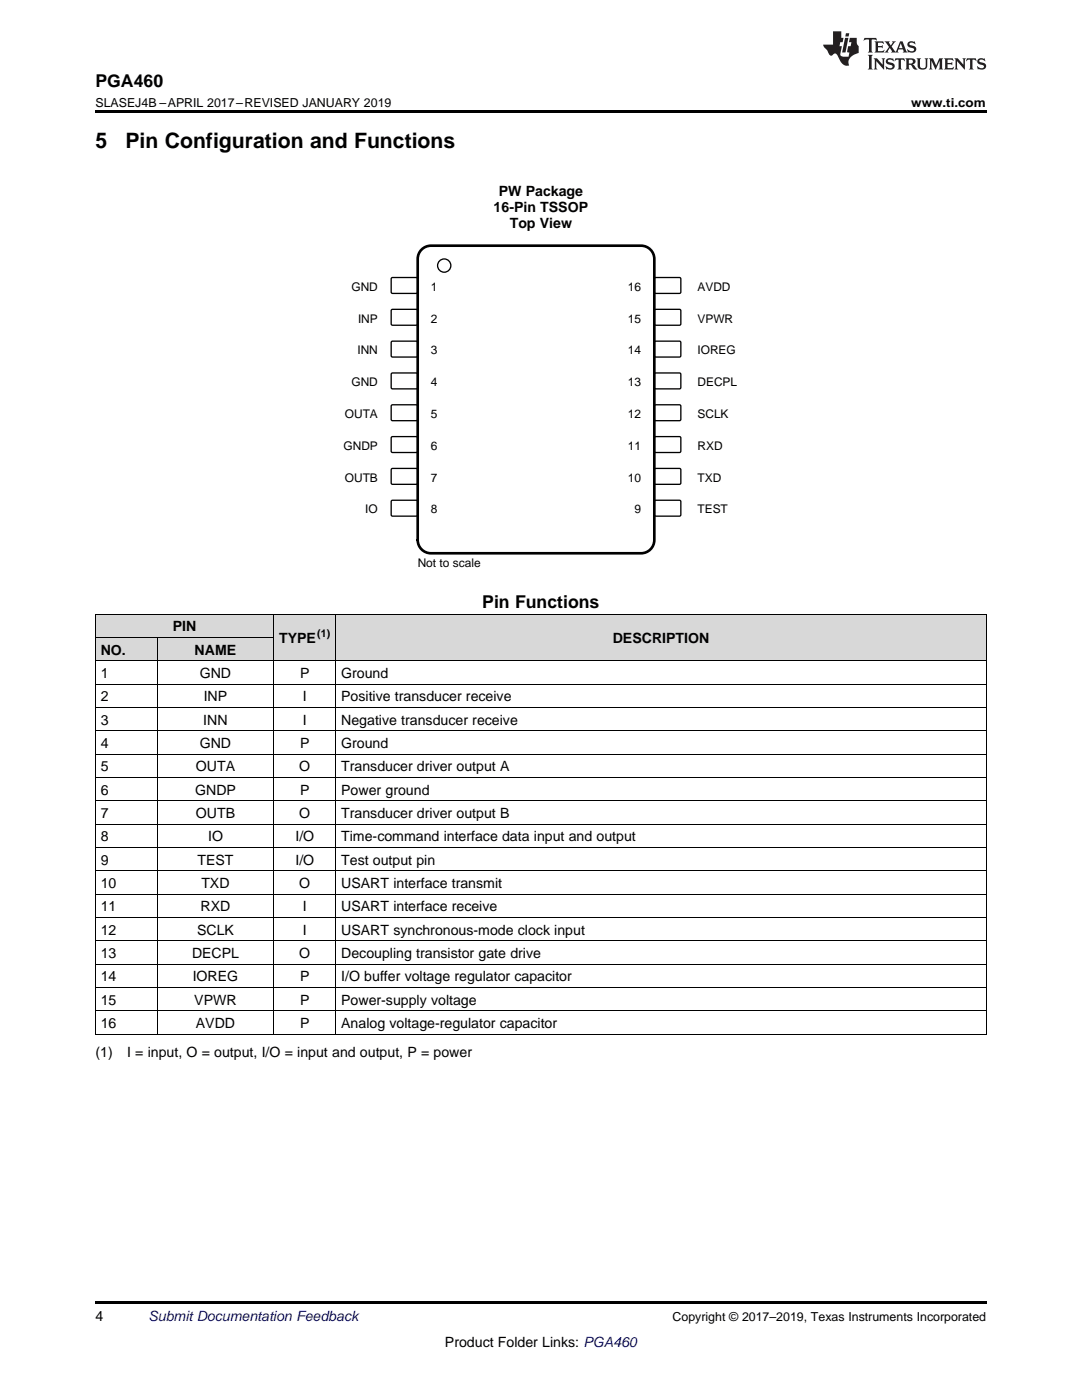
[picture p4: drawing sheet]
<svg xmlns="http://www.w3.org/2000/svg" width="216mm" height="279mm" viewBox="0 0 216 279" stroke-linecap="round" stroke-linejoin="round" font-family="sans-serif">
<g fill="#d8d8d8">
<path d="M54.6 122.6h12.4v9.3h-12.4z"/>
<path d="M67 122.6h129.8v9.3h-129.8z"/>
<path d="M19 127.3h12.5v4.6h-12.5z"/>
<path d="M31.5 127.3h23.1v4.6h-23.1z"/>
<path d="M19 122.6h12.5v4.7h-12.5z"/>
<path d="M31.5 122.6h23.1v4.7h-23.1z"/>
</g>
<path d="M19 206.4h.2zM54.5 206.4h.1zM66.9 206.4h.1zM196.7 206.4h.1zM19 259.7h177.8v.5h-177.8z" fill="#000"/>
<g fill="none" stroke="#000" stroke-width=".2">
<path d="M19 122.6h177.8v83.8M19 136.5h177.8M19 131.9h177.8M19 127.2h35.6M19.1 122.6v83.8M31.4 127.2v79.2M54.6 122.6v83.8M67 122.6v83.8M19 159.8h177.8M19 155.2h177.8M19 150.5h177.8M19 145.9h177.8"/>
<path d="M19 141.2h177.8M19 178.5h177.8M19 173.8h177.8M19 169.1h177.8M19 164.5h177.8M19 197.1h177.8M19 192.4h177.8M19 187.8h177.8M19 183.1h177.8M19 206.4h177.8M19 201.7h177.8"/>
</g>
<path d="M78.1 55.5l.2-.1h4.9l.1 .2v2.8l-.2 .2-4.9-.1-.1-.2z" fill-rule="evenodd" fill="#fff"/>
<path d="M78.1 55.5l.2-.1h4.9l.1 .2v2.8l-.2 .2-4.9-.1-.1-.2z" fill="none" stroke="#000" stroke-width=".26"/>
<path d="M130.6 55.5l.2-.1h4.9l.2 .2-.1 2.8-.2 .2-4.9-.1-.1-.2z" fill-rule="evenodd" fill="#fff"/>
<path d="M130.6 55.5l.2-.1h4.9l.2 .2-.1 2.8-.2 .2-4.9-.1-.1-.2z" fill="none" stroke="#000" stroke-width=".26"/>
<path d="M78.1 61.9l.2-.2 4.9 .1 .1 .2v2.8l-.2 .1h-4.9l-.1-.3z" fill-rule="evenodd" fill="#fff"/>
<path d="M78.1 61.9l.2-.2 4.9 .1 .1 .2v2.8l-.2 .1h-4.9l-.1-.3z" fill="none" stroke="#000" stroke-width=".26"/>
<path d="M130.6 61.9l.2-.2 4.9 .1 .2 .2-.1 2.8-.2 .1h-4.9l-.1-.3z" fill-rule="evenodd" fill="#fff"/>
<path d="M130.6 61.9l.2-.2 4.9 .1 .2 .2-.1 2.8-.2 .1h-4.9l-.1-.3z" fill="none" stroke="#000" stroke-width=".26"/>
<path d="M78.1 68.2l.2-.1h4.9l.1 .2v2.8l-.2 .2-4.9-.1-.1-.2z" fill-rule="evenodd" fill="#fff"/>
<path d="M78.1 68.2l.2-.1h4.9l.1 .2v2.8l-.2 .2-4.9-.1-.1-.2z" fill="none" stroke="#000" stroke-width=".26"/>
<path d="M130.6 68.2l.2-.1h4.9l.2 .2-.1 2.8-.2 .2-4.9-.1-.1-.2z" fill-rule="evenodd" fill="#fff"/>
<path d="M130.6 68.2l.2-.1h4.9l.2 .2-.1 2.8-.2 .2-4.9-.1-.1-.2z" fill="none" stroke="#000" stroke-width=".26"/>
<path d="M78.1 74.6l.2-.2 4.9 .1 .1 .2v2.8l-.2 .1h-4.9l-.1-.3z" fill-rule="evenodd" fill="#fff"/>
<path d="M78.1 74.6l.2-.2 4.9 .1 .1 .2v2.8l-.2 .1h-4.9l-.1-.3z" fill="none" stroke="#000" stroke-width=".26"/>
<path d="M130.6 74.6l.2-.2 4.9 .1 .2 .2-.1 2.8-.2 .1h-4.9l-.1-.3z" fill-rule="evenodd" fill="#fff"/>
<path d="M130.6 74.6l.2-.2 4.9 .1 .2 .2-.1 2.8-.2 .1h-4.9l-.1-.3z" fill="none" stroke="#000" stroke-width=".26"/>
<path d="M78.1 80.9l.2-.1h4.9l.1 .2v2.8l-.2 .2-4.9-.1-.1-.2z" fill-rule="evenodd" fill="#fff"/>
<path d="M78.1 80.9l.2-.1h4.9l.1 .2v2.8l-.2 .2-4.9-.1-.1-.2z" fill="none" stroke="#000" stroke-width=".26"/>
<path d="M130.6 80.9l.2-.1h4.9l.2 .2-.1 2.8-.2 .2-4.9-.1-.1-.2z" fill-rule="evenodd" fill="#fff"/>
<path d="M130.6 80.9l.2-.1h4.9l.2 .2-.1 2.8-.2 .2-4.9-.1-.1-.2z" fill="none" stroke="#000" stroke-width=".26"/>
<path d="M78.1 87.3l.2-.2 4.9 .1 .1 .2v2.8l-.2 .1h-4.9l-.1-.3z" fill-rule="evenodd" fill="#fff"/>
<path d="M78.1 87.3l.2-.2 4.9 .1 .1 .2v2.8l-.2 .1h-4.9l-.1-.3z" fill="none" stroke="#000" stroke-width=".26"/>
<path d="M130.6 87.3l.2-.2 4.9 .1 .2 .2-.1 2.8-.2 .1h-4.9l-.1-.3z" fill-rule="evenodd" fill="#fff"/>
<path d="M130.6 87.3l.2-.2 4.9 .1 .2 .2-.1 2.8-.2 .1h-4.9l-.1-.3z" fill="none" stroke="#000" stroke-width=".26"/>
<path d="M78.1 93.6l.2-.1h4.9l.1 .2v2.8l-.2 .2-4.9-.1-.1-.2z" fill-rule="evenodd" fill="#fff"/>
<path d="M78.1 93.6l.2-.1h4.9l.1 .2v2.8l-.2 .2-4.9-.1-.1-.2z" fill="none" stroke="#000" stroke-width=".26"/>
<path d="M130.6 93.6l.2-.1h4.9l.2 .2-.1 2.8-.2 .2-4.9-.1-.1-.2z" fill-rule="evenodd" fill="#fff"/>
<path d="M130.6 93.6l.2-.1h4.9l.2 .2-.1 2.8-.2 .2-4.9-.1-.1-.2z" fill="none" stroke="#000" stroke-width=".26"/>
<path d="M78.1 100l.2-.2 4.9 .1 .1 .2v2.8l-.2 .1h-4.9l-.1-.3z" fill-rule="evenodd" fill="#fff"/>
<path d="M78.1 100l.2-.2 4.9 .1 .1 .2v2.8l-.2 .1h-4.9l-.1-.3z" fill="none" stroke="#000" stroke-width=".26"/>
<path d="M130.6 100l.2-.2 4.9 .1 .2 .2-.1 2.8-.2 .1h-4.9l-.1-.3z" fill-rule="evenodd" fill="#fff"/>
<g fill="none" stroke="#000" stroke-width=".26">
<path d="M130.6 100l.2-.2 4.9 .1 .2 .2-.1 2.8-.2 .1h-4.9l-.1-.3z"/>
<circle cx="88.6" cy="53" r="1.32"/>
</g>
<path d="M84.3 49.6l1.1-.5 .6-.1h41.9a2.64 2.64 0 0 1 2.7 2.7v56.1a2.64 2.64 0 0 1-2.7 2.6h-41.9a2.64 2.64 0 0 1-2.7-2.6v-56.1a2.64 2.64 0 0 1 1-2.1z" fill="none" stroke="#000" stroke-width=".53"/>
<path d="M19 22h177.8v.5h-177.8z" fill="#000"/>
<g fill="#231f20">
<path d="M172.5 7.6l-.1 .5 .4-.2h.6v.1v2.1l-.2 .4h.9l-.2-.4v-2.1l.1-.1h.5l.5 .2-.2-.5zM174.5 8.3l.2 .3v1.5l-.2 .4h1.8l.2-.6a1.04 1.04 0 0 1-1.3 .2v-.7h.6l.3 .2v-.6l-.3 .2h-.6v-.6l.8-.1 .4 .3-.2-.5zM176.5 8.3l.9 1.1-.9 1.1h.8l-.2-.2 .4-.7 .5 .7-.2 .2h1.5l-.2-.2 .2-.4h.9l.1 .4-.2 .2h1l-.3-.3-.7-1.9h-.5l-.9 2-.8-1 .9-1h-.8l.1 .3-.4 .5-.3-.6 .1-.2zM179.7 8.6l.4 1h-.7zM181.3 8.4a.63 .63 0 0 0-.2 .7 .63 .63 0 0 0 .6 .4l.6 .2 .1 .2a.75 .75 0 0 1-.7 .4 .75 .75 0 0 1-.6-.5l.1 .7 .1-.1a1.11 1.11 0 0 0 1.5-.6 1.13 1.13 0 0 0-1.2-.8l-.1-.4a1.04 1.04 0 0 1 1.2 .2l-.2-.5-.2 .1-.4-.2zM173.2 10.9l.2 .4v2.2l-.2 .4h1l-.3-.4v-2.2l.3-.4zM174.3 11.6l.3 .4v1.5l-.3 .4h.8l-.2-.4v-1.3l1.5 1.7v-1.9l.2-.4h-.7l.2 .4v.9l-1.1-1.3zM177 11.8a.62 .62 0 0 0-.2 .7 .62 .62 0 0 0 .6 .4l.6 .1 .1 .3a.76 .76 0 0 1-.7 .3 .76 .76 0 0 1-.7-.4l.2 .7 .1-.1a1.11 1.11 0 0 0 1.5-.6 1.13 1.13 0 0 0-1.2-.8l-.1-.4a1.04 1.04 0 0 1 1.2 .2l-.2-.6-.2 .1-.5-.1zM178.7 11.6l-.2 .6a.61 .61 0 0 1 .8-.3v1.6l-.2 .4h.9l-.2-.4v-1.6a.63 .63 0 0 1 .7 .3l-.1-.6zM180.6 11.6l.3 .4v1.5l-.3 .4h1l-.2-.2-.1-.8 .6 .2a.76 .76 0 0 0 1.2 .7l-1-1a.58 .58 0 0 0 .6-.5 .58 .58 0 0 0-.5-.6zM181.4 11.9h.1a.45 .45 0 0 1 .5 .1 .45 .45 0 0 1 .1 .5l-.8 .2zM182.9 11.6l.2 .2a2.17 2.17 0 0 0 .3 1.9 .99 .99 0 0 0 1.6-.6v-1.1l.2-.4h-.7l.2 .2a1.92 1.92 0 0 1-.2 1.8 .6 .6 0 0 1-.9-.5v-1.1l.2-.4zM185.4 11.6l.2 .4v1.5l-.2 .4h.7l-.2-.4v-1.4l.8 1.8 .8-1.8v1.4l-.2 .4h.9l-.2-.4v-1.5l.2-.4h-.8l-.6 1.5-.6-1.5zM188.4 11.6l.2 .4v1.5l-.2 .4h1.8l.1-.6a1.04 1.04 0 0 1-1.2 .1v-.6h.5l.4 .2v-.6l-.4 .2h-.5v-.7h.8l.3 .3-.1-.6zM190.5 11.6l.2 .4v1.5l-.2 .4h.7l-.2-.4v-1.3l1.5 1.7v-1.9l.2-.4h-.7l.2 .4v.9l-1.1-1.3zM192.9 11.6l-.1 .6a.61 .61 0 0 1 .7-.3l.1 1.6-.3 .4h1l-.3-.4 .1-1.6a.63 .63 0 0 1 .7 .3l-.1-.6zM195.2 11.8a.62 .62 0 0 0-.2 .7 .62 .62 0 0 0 .6 .4l.6 .1 .1 .3a.76 .76 0 0 1-.7 .3 .76 .76 0 0 1-.6-.4l.1 .7 .1-.1a1.11 1.11 0 0 0 1.6-.6 1.13 1.13 0 0 0-1.3-.8l-.1-.4a1.04 1.04 0 0 1 1.2 .2l-.1-.6-.2 .1-.5-.1z"/>
<path d="M166.2 6.3v2.6h-1.9v.4l.8 .9a.91 .91 0 0 0 1 .8 .56 .56 0 0 1 .5-.3 .56 .56 0 0 1 .5 .3l.4 .8a1.53 1.53 0 0 0 1.9 1.2 1.54 1.54 0 0 1 1-2.1l.9-.3v-1.4a1.52 1.52 0 0 1-.4-1.6h-1.3l-.2 .8h.5l-.2 .8h-.5l-.1 1v.2l.4 .1-.2 .8a1.93 1.93 0 0 1-1.6-.3l.3-1.8h-.5l.2-.8h.4l.2-.8h-.4v-1.3zM168.6 7.6l-.6 2.9h.7l.6-2.9zM168.8 6.6l-.1 .7h.6l.2-.7z"/>
</g>
<g font-size="4.2">
<text x="19" y="29.6">5</text>
<text x="25" y="29.6">Pin Configuration and Functions</text>
</g>
<g font-size="3.5">
<text x="19" y="17.3">PGA460</text>
<text x="96.2" y="121.4">Pin Functions</text>
</g>
<g font-size="2.8">
<text x="99.5" y="39.2">PW Package</text>
<text x="98.5" y="42.3">16-Pin TSSOP</text>
<text x="101.7" y="45.5">Top View</text>
<text x="20.1" y="130.7">NO.</text>
<text x="34.5" y="126">PIN</text>
<text x="38.8" y="130.7">NAME</text>
<text x="55.7" y="128.3">TYPE</text>
<text x="122.3" y="128.3">DESCRIPTION</text>
<text x="20.1" y="135.3">1</text>
<text x="39.9" y="135.3">GND</text>
<text x="59.9" y="135.3">P</text>
<text x="68.1" y="135.3">Ground</text>
<text x="20.1" y="140">2</text>
<text x="40.6" y="140">INP</text>
<text x="60.4" y="140">I</text>
<text x="68.1" y="140">Positive transducer receive</text>
<text x="20.1" y="144.6">3</text>
<text x="20.1" y="149.3">4</text>
<text x="39.9" y="149.3">GND</text>
<text x="40.6" y="144.6">INN</text>
<text x="59.9" y="149.3">P</text>
<text x="60.4" y="144.6">I</text>
<text x="68.1" y="144.6">Negative transducer receive</text>
<text x="68.1" y="149.3">Ground</text>
<text x="20.1" y="154">5</text>
<text x="39.1" y="154">OUTA</text>
<text x="59.7" y="154">O</text>
<text x="68.1" y="154">Transducer driver output A</text>
<text x="20.1" y="158.6">6</text>
<text x="38.9" y="158.6">GNDP</text>
<text x="59.9" y="158.6">P</text>
<text x="68.1" y="158.6">Power ground</text>
<text x="20.1" y="163.3">7</text>
<text x="20.1" y="167.9">8</text>
<text x="39.1" y="163.3">OUTB</text>
<text x="41.5" y="167.9">IO</text>
<text x="58.9" y="167.9">I/O</text>
<text x="59.7" y="163.3">O</text>
<text x="68.1" y="163.3">Transducer driver output B</text>
<text x="68.1" y="167.9">Time-command interface data input and output</text>
<text x="20.1" y="172.6">9</text>
<text x="39.4" y="172.6">TEST</text>
<text x="58.9" y="172.6">I/O</text>
<text x="68.1" y="172.6">Test output pin</text>
<text x="20.1" y="177.2">10</text>
<text x="40.2" y="177.2">TXD</text>
<text x="59.7" y="177.2">O</text>
<text x="68.1" y="177.2">USART interface transmit</text>
<text x="20.1" y="181.9">11</text>
<text x="40" y="181.9">RXD</text>
<text x="60.4" y="181.9">I</text>
<text x="68.1" y="181.9">USART interface receive</text>
<text x="20.1" y="186.5">12</text>
<text x="20.1" y="191.2">13</text>
<text x="38.3" y="191.2">DECPL</text>
<text x="39.3" y="186.5">SCLK</text>
<text x="59.7" y="191.2">O</text>
<text x="60.4" y="186.5">I</text>
<text x="68.1" y="186.5">USART synchronous-mode clock input</text>
<text x="68.1" y="191.2">Decoupling transistor gate drive</text>
<text x="20.1" y="195.9">14</text>
<text x="38.5" y="195.9">IOREG</text>
<text x="59.9" y="195.9">P</text>
<text x="68.1" y="195.9">I/O buffer voltage regulator capacitor</text>
<text x="20.1" y="200.5">15</text>
<text x="38.8" y="200.5">VPWR</text>
<text x="59.9" y="200.5">P</text>
<text x="68.1" y="200.5">Power-supply voltage</text>
<text x="20.1" y="205.2">16</text>
<text x="39.1" y="205.2">AVDD</text>
<text x="59.9" y="205.2">P</text>
<text x="68.1" y="205.2">Analog voltage-regulator capacitor</text>
<text x="19" y="211">(1)</text>
<text x="25.4" y="211">I = input, O = output, I/O = input and output, P = power</text>
<text x="19" y="263.6">4</text>
<text x="88.8" y="268.9">Product Folder Links: PGA460</text>
</g>
<text font-size="2.8" fill="#0000c8" x="29.6" y="263.6">Submit Documentation Feedback</text>
<g font-size="2.5">
<text x="19" y="21.4">SLASEJ4B –APRIL 2017–REVISED JANUARY 2019</text>
<text x="181.8" y="21.4">www.ti.com</text>
<text x="134.2" y="263.6">Copyright © 2017–2019, Texas Instruments Incorporated</text>
</g>
<g font-size="2.4">
<text x="70.1" y="58">GND</text>
<text x="86" y="58">1</text>
<text x="125.3" y="58">16</text>
<text x="139.2" y="58">AVDD</text>
<text x="71.4" y="64.4">INP</text>
<text x="86" y="64.4">2</text>
<text x="125.3" y="64.4">15</text>
<text x="139.2" y="64.4">VPWR</text>
<text x="71.3" y="70.7">INN</text>
<text x="86" y="70.7">3</text>
<text x="125.3" y="70.7">14</text>
<text x="139.2" y="70.7">IOREG</text>
<text x="70.1" y="77.1">GND</text>
<text x="86" y="77.1">4</text>
<text x="125.3" y="77.1">13</text>
<text x="139.2" y="77.1">DECPL</text>
<text x="68.8" y="83.4">OUTA</text>
<text x="86" y="83.4">5</text>
<text x="125.3" y="83.4">12</text>
<text x="139.2" y="83.4">SCLK</text>
<text x="68.5" y="89.8">GNDP</text>
<text x="86" y="89.8">6</text>
<text x="125.3" y="89.8">11</text>
<text x="139.2" y="89.8">RXD</text>
<text x="68.8" y="96.1">OUTB</text>
<text x="86" y="96.1">7</text>
<text x="125.3" y="96.1">10</text>
<text x="139.2" y="96.1">TXD</text>
<text x="72.9" y="102.5">IO</text>
<text x="86" y="102.5">8</text>
<text x="126.6" y="102.5">9</text>
<text x="139.2" y="102.5">TEST</text>
<text x="83.3" y="113.1">Not to scale</text>
</g>
<text font-size="2.1" x="63.3" y="127.2">(1)</text>
</svg>
